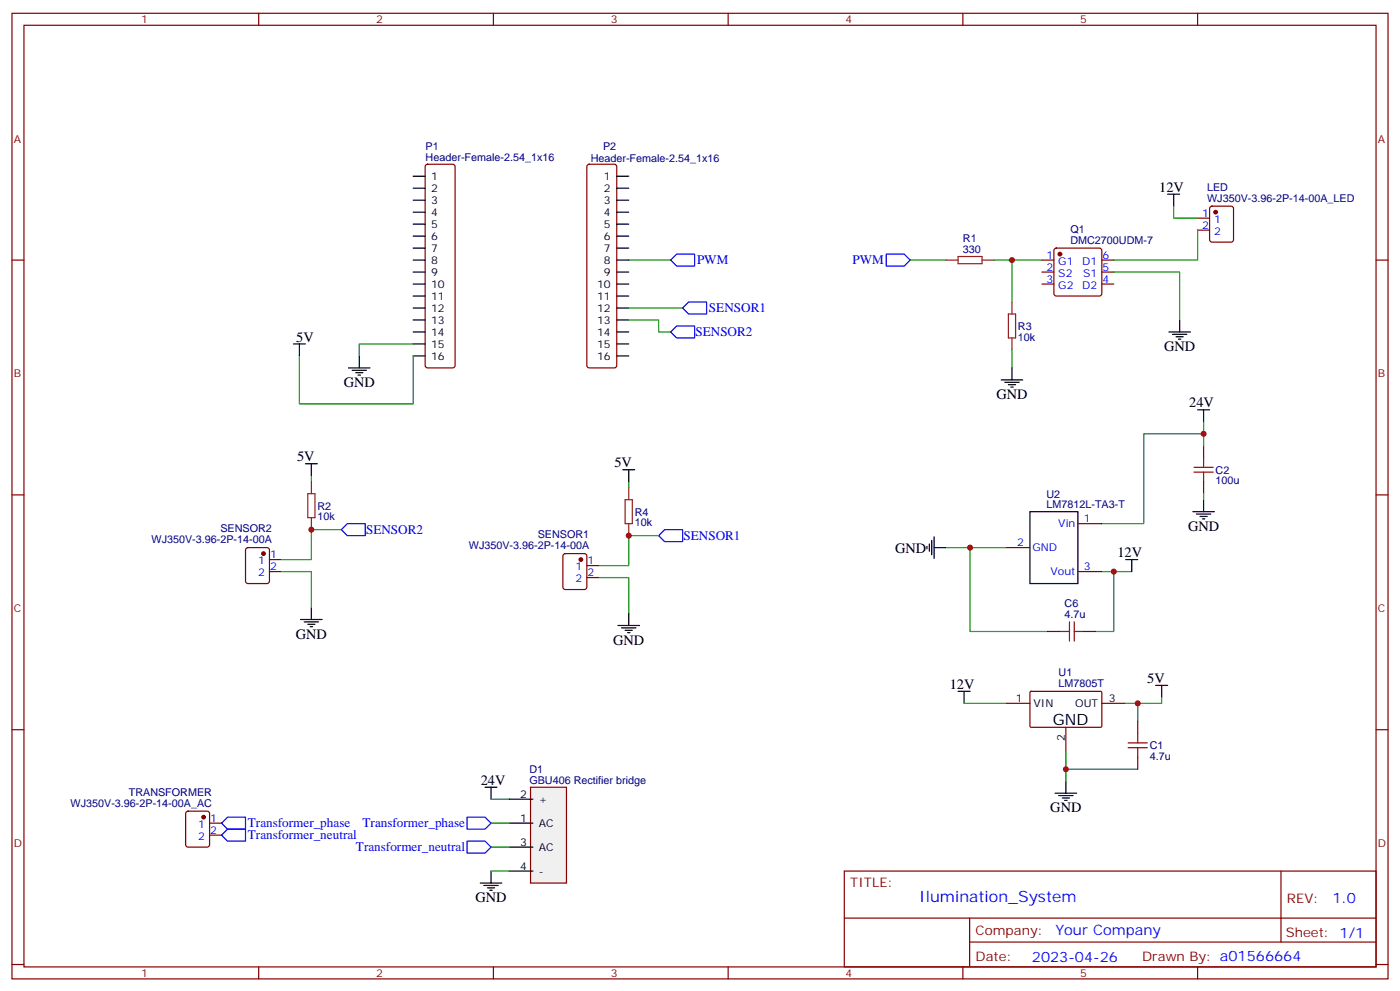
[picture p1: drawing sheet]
<svg xmlns="http://www.w3.org/2000/svg" width="412mm" height="292mm" viewBox="0 0 412 292" stroke-linecap="round" stroke-linejoin="round" font-family="sans-serif">
<g fill="none" stroke="#870000" stroke-width=".35">
<path d="M3.5 3.9h405.4v284.4h-405.4zM7.1 7.4h398.2v277.3h-398.2zM76.2 3.9v3.5M145.3 3.9v3.5M214.5 3.9v3.5M283.6 3.9v3.5M352.8 3.9v3.5M3.5 76.6h3.6M405.3 76.6h3.6M3.5 145.7h3.6M405.3 145.7h3.6M3.5 214.9h3.6"/>
<path d="M405.3 214.9h3.6M248.7 256.5h156.6v28.2h-156.6zM377.3 256.5v20.9M248.7 270.4h156.5M285.6 277.4h119.6M285.6 270.4v14.1M3.5 284h3.6M76.2 284.7v3.6M145.3 284.7v3.6M214.5 284.7v3.6M283.6 284.7v3.6M352.8 284.7v3.6"/>
<path d="M405.3 284h3.6"/>
</g>
<path d="M156.3 231.8h10.6v28.2h-10.6z" fill="#f0f0f0" stroke="#870000" stroke-width=".35"/>
<g fill="none" stroke="#000" stroke-width=".35">
<path d="M121.7 51.9h3.5M121.7 55.4h3.5M121.7 58.9h3.5M181.7 51.9h3.5M181.7 55.4h3.5M181.7 58.9h3.5M344 57.2h3.5M345.7 57.2v3.5M121.7 62.5h3.5M121.7 66h3.5M121.7 69.5h3.5M121.7 73.1h3.5"/>
<path d="M121.7 76.6h3.5M181.7 62.5h3.5M181.7 66h3.5M181.7 69.5h3.5M181.7 73.1h3.5M181.7 76.6h3.5M121.7 97.8h3.5M121.7 80.1h3.5M121.7 83.6h3.5M121.7 87.2h3.5M121.7 90.7h3.5M121.7 94.2h3.5"/>
<path d="M181.7 97.8h3.5M181.7 80.1h3.5M181.7 83.6h3.5M181.7 87.2h3.5M181.7 90.7h3.5M181.7 94.2h3.5M344.3 97.8h6.4M345.4 98.5h4.2M346.4 99.2h2.1M347.1 99.9h.7M347.5 94.2v3.6M86.4 101.3h3.6"/>
<path d="M88.2 101.3v3.5M102.7 108.3h6.3M103.7 109h4.2M104.8 109.7h2.1M105.5 110.5h.7M105.8 104.8v3.5M121.7 101.3h3.5M121.7 104.8h3.5M181.7 101.3h3.5M181.7 104.8h3.5M294.9 111.9h6.4M296 112.6h4.2"/>
<path d="M297 113.3h2.2M297.7 114h.7M298.1 108.3v3.6M90 136.6h3.5M91.7 136.6v3.5M183.4 138.3h3.6M185.2 138.3v3.6M352.8 120.7h3.5M354.5 120.7v3.5M274.5 159.1v4.3M275.2 158.1v6.3M303.4 150.7h14.1v21.1h-14.1z"/>
<path d="M351.4 150.7h6.3M352.4 151.4h4.3M353.5 152.1h2.1M354.2 152.8h.7M354.5 147.1v3.6M91.7 178.9v3.5M273 160.9v.7M273.8 160.2v2.1M275.2 161.3h3.5M331.6 164.8h3.5M333.4 164.8v3.5M88.5 182.4h6.4"/>
<path d="M89.6 183.1h4.2M90.7 183.8h2.1M91.4 184.5h.7M182 184.2h6.4M183.1 184.9h4.2M184.1 185.6h2.2M184.9 186.3h.7M185.2 180.7v3.5M282.2 203.6h3.6M284 203.6v3.5M340.4 201.8h3.6M342.2 201.8v3.6"/>
<path d="M142.9 231.8h3.5M144.6 231.8v3.5M149.9 235.3h7.1M310.8 233.6h6.3M311.9 234.3h4.2M312.9 235h2.1M313.6 235.7h.7M314 230v3.6M144.6 256.5v3.5M149.9 242.4h7.1M149.9 249.4h7.1M149.9 256.5h7.1"/>
<path d="M141.5 260h6.3M142.5 260.7h4.3M143.6 261.4h2.1M144.3 262.1h.7"/>
</g>
<g fill="none" stroke="#870000" stroke-width=".35">
<path d="M125.5 48.6l.4-.2h7.4l.5 .2 .3 .5v58.5l-.3 .5-.5 .2h-7.4l-.5-.2-.2-.5v-58.5zM173.1 48.6l.5-.2h7.4l.5 .2 .2 .5v58.5l-.3 .5-.4 .2h-7.4l-.5-.2-.2-.5v-58.5zM306.9 76.6h3.5M310.7 73.3l.4-.2h12.7l.5 .2 .3 .5v12.7l-.3 .5-.5 .2h-12.7l-.4-.3-.3-.4v-12.7zM324.6 76.6h3.5M352.8 67.8h3.5M352.8 64.2h3.5M356.5 60.9l.5-.2h5.7l.6 .4 .1 9.5-.5 .6-5.9 .1-.6-.5-.1-9.4zM306.9 80.1h3.5M306.9 83.6h3.5M324.6 80.1h3.5M324.6 83.6h3.5"/>
<path d="M354.5 131.3v3.5M317.5 154.2h7.1M354.5 141.9v3.5M72.6 161.5l.4-.2h5.7l.6 .4 .1 9.4-.5 .7h-5.9l-.6-.4-.1-9.4zM79.4 168.3h3.5M79.4 164.8h3.5M166 163.2l.5-.2h5.7l.6 .4 .1 9.5-.5 .6-5.9 .1-.6-.5-.1-9.4zM172.9 170.1h3.5M172.9 166.5h3.5M296.3 161.3h7.1M317.5 168.3h7.1M308.7 185.9h3.5"/>
<path d="M319.3 185.9h3.5M296.3 207.1h7.1M303.4 203.8l.3-.2h20.7l.2 .3-.1 10.1-.3 .2-20.6-.1-.2-.3zM314 214.2v7M324.6 207.1h7M335.1 212.4v3.5M54.9 239.1l.5-.2h5.6l.7 .4v9.4l-.4 .7h-5.9l-.7-.4v-9.4zM335.1 223v3.5M61.7 245.9h3.6M61.7 242.4h3.6"/>
</g>
<g fill="#870000" stroke="#870000" stroke-width=".35">
<circle cx="60" cy="240.6" r=".53"/>
<circle cx="358.1" cy="62.5" r=".53"/>
<circle cx="77.6" cy="163" r=".53"/>
<circle cx="171.1" cy="164.8" r=".53"/>
<circle cx="312.2" cy="74.8" r=".53"/>
</g>
<path d="M199.3 74.8h5.3v3.6h-5.3l-1.7-1.8zM261.1 74.8h5.2l1.8 1.8-1.8 1.8h-5.2zM199.3 96h5.3v3.5h-5.3l-1.7-1.7zM202.8 88.9h5.3v3.6h-5.3l-1.7-1.8zM102.3 154.2h5.3v3.5h-5.3l-1.8-1.7zM195.8 156h5.3v3.5h-5.3l-1.8-1.8zM67 240.6h5.3v3.6h-5.3l-1.7-1.8zM67 244.2h5.3v3.5h-5.3l-1.7-1.8zM137.6 240.6h5.3l1.7 1.8-1.7 1.8h-5.3zM137.6 247.7h5.3l1.7 1.7-1.7 1.8h-5.3z" fill="none" stroke="#00f" stroke-width=".35"/>
<g fill="none" stroke="#008700" stroke-width=".35">
<path d="M185.2 76.6h12.4M268.1 76.6h10.6M292.8 76.6h14.1M298.1 76.6v12.3M345.7 60.7v3.5h7.1M352.8 67.8v8.8h-24.7M185.2 94.2h8.8v3.6h3.6M185.2 90.7h15.9M328.1 80.1h19.4v14.1M88.2 104.8v14.1h33.5v-14.1M121.7 101.3h-15.9v3.5M298.1 103v5.3"/>
<path d="M354.5 127.7h-17.6v26.5h-12.3M354.5 124.2v7.1M91.7 140.1v1.8M100.5 156h-8.8v8.8h-8.8M185.2 141.9v1.7M194 157.7h-8.8v8.8h-8.8M354.5 145.4v1.7M82.9 168.3h8.8v10.6M176.4 170.1h8.8v10.6M278.7 161.3h17.6M285.8 161.3v24.6h22.9M324.6 168.3h8.8"/>
<path d="M328.1 168.3v17.6h-5.3M284 207.1h12.3M335.1 207.1v5.3M342.2 205.4v1.7h-10.6M144.6 235.3h5.3M314 221.2v8.8M314 226.5h21.1M144.6 242.4h5.3M144.6 249.4h5.3M144.6 256.5h5.3"/>
</g>
<path d="M278.7 76.6h3.5M282.2 75.5h7.1v2.1h-7.1zM289.3 76.6h3.5M297 92.5h2.2v7h-2.2zM298.1 88.9v3.6M298.1 99.5v3.5M90.7 145.4h2.1v7h-2.1zM91.7 141.9v3.5M91.7 152.4v3.6M184.1 147.1h2.2v7.1h-2.2zM185.2 143.6v3.5M185.2 154.2v3.5" fill="none" stroke="#8c2424" stroke-width=".35"/>
<path d="M351.7 137.6h5.7M351.7 139h5.7M354.5 134.8v2.8M354.5 139v2.9M312.2 185.9h2.8M315 183.1v5.7M316.4 185.9h2.9M316.4 183.1v5.7M332.3 218.8h5.7M335.1 215.9v2.9M332.3 220.2h5.7M335.1 220.2v2.8" fill="none" stroke="#a10000" stroke-width=".35"/>
<g fill="#c00">
<circle cx="328.1" cy="168.3" r=".88"/>
<circle cx="335.1" cy="207.1" r=".88"/>
<circle cx="314" cy="226.5" r=".88"/>
<circle cx="91.7" cy="156" r=".88"/>
<circle cx="185.2" cy="157.7" r=".88"/>
<circle cx="354.5" cy="127.7" r=".88"/>
<circle cx="298.1" cy="76.6" r=".88"/>
<circle cx="285.8" cy="161.3" r=".88"/>
</g>
<text font-size="4.6" x="310.1" y="213.5">GND</text>
<text font-size="4.6" fill="#00f" x="270.8" y="265.5">Ilumination_System</text>
<g font-size="4.2">
<text x="341.5" y="56.5">12V</text>
<text x="87.3" y="100.6">5V</text>
<text x="342.9" y="103.4">GND</text>
<text x="101.2" y="114">GND</text>
<text x="293.5" y="117.5">GND</text>
<text x="350.3" y="120">24V</text>
<text x="87.5" y="135.9">5V</text>
<text x="181" y="137.6">5V</text>
<text x="350" y="156.3">GND</text>
<text x="263.7" y="162.7">GND</text>
<text x="329.1" y="164.1">12V</text>
<text x="87.1" y="188.1">GND</text>
<text x="180.6" y="189.8">GND</text>
<text x="279.8" y="202.9">12V</text>
<text x="338" y="201.1">5V</text>
<text x="141.6" y="231.1">24V</text>
<text x="309.4" y="239.2">GND</text>
<text x="140.1" y="265.7">GND</text>
</g>
<g font-size="4.2" fill="#00f">
<text x="392.5" y="265.8">1.0</text>
<text x="310.9" y="275.3">Your Company</text>
<text x="304" y="283.1">2023-04-26</text>
</g>
<g font-size="3.9" fill="#00f">
<text x="205.3" y="77.8">PWM</text>
<text x="251.1" y="77.8">PWM</text>
<text x="208.8" y="92">SENSOR1</text>
<text x="204.9" y="99.1">SENSOR2</text>
<text x="107.8" y="157.3">SENSOR2</text>
<text x="201.3" y="159">SENSOR1</text>
<text x="73" y="243.6">Transformer_phase</text>
<text x="106.8" y="243.7">Transformer_phase</text>
<text x="73" y="247.1">Transformer_neutral</text>
<text x="104.9" y="250.6">Transformer_neutral</text>
</g>
<g font-size="3.9" fill="#800">
<text x="250.5" y="261.1">TITLE:</text>
<text x="379.1" y="265.8">REV:</text>
<text x="287.4" y="275.3">Company:</text>
<text x="378.7" y="275.9">Sheet: 1/1</text>
<text x="287.4" y="283">Date:</text>
<text x="336.4" y="283.1">Drawn By: a01566664</text>
</g>
<g font-size="3.2" fill="#800">
<text x="41.6" y="6.9">1</text>
<text x="110.8" y="6.9">2</text>
<text x="179.9" y="6.9">3</text>
<text x="249.1" y="6.9">4</text>
<text x="318.2" y="6.9">5</text>
<text x="4.1" y="42">A</text>
<text x="405.9" y="42">A</text>
<text x="4.1" y="111.2">B</text>
<text x="405.9" y="111.2">B</text>
<text x="4.1" y="180.3">C</text>
<text x="405.9" y="180.3">C</text>
<text x="4.1" y="249.4">D</text>
<text x="405.9" y="249.4">D</text>
<text x="41.6" y="287.7">1</text>
<text x="110.8" y="287.7">2</text>
<text x="179.9" y="287.7">3</text>
<text x="249.1" y="287.7">4</text>
<text x="318.2" y="287.7">5</text>
</g>
<g font-size="3.2" fill="#000080">
<text x="125.4" y="47.3">Header-Female-2.54_1x16</text>
<text x="125.4" y="44.3">P1</text>
<text x="174" y="47.8">Header-Female-2.54_1x16</text>
<text x="177.6" y="44.3">P2</text>
<text x="355.6" y="59.4">WJ350V-3.96-2P-14-00A_LED</text>
<text x="355.6" y="56.2">LED</text>
<text x="283.6" y="71.3">R1</text>
<text x="315.3" y="71.9">DMC2700UDM-7</text>
<text x="315.3" y="68.8">Q1</text>
<text x="283.6" y="74.5">330</text>
<text x="299.9" y="100.3">10k</text>
<text x="299.9" y="97.1">R3</text>
<text x="358.1" y="142.6">100u</text>
<text x="358.1" y="139.6">C2</text>
<text x="308.3" y="149.6">LM7812L-TA3-T</text>
<text x="308.3" y="146.6">U2</text>
<text x="93.5" y="153.2">10k</text>
<text x="93.5" y="150.1">R2</text>
<text x="187" y="155">10k</text>
<text x="187" y="151.9">R4</text>
<text x="44.6" y="160">WJ350V-3.96-2P-14-00A</text>
<text x="64.9" y="156.8">SENSOR2</text>
<text x="138.1" y="161.7">WJ350V-3.96-2P-14-00A</text>
<text x="158.4" y="158.5">SENSOR1</text>
<text x="313.6" y="178.8">C6</text>
<text x="313.6" y="182.1">4.7u</text>
<text x="311.8" y="202.3">LM7805T</text>
<text x="311.8" y="199.1">U1</text>
<text x="338.7" y="220.6">C1</text>
<text x="155.9" y="227.5">D1</text>
<text x="338.7" y="223.8">4.7u</text>
<text x="155.9" y="230.8">GBU406 Rectifier bridge</text>
<text x="20.8" y="237.6">WJ350V-3.96-2P-14-00A_AC</text>
<text x="37.9" y="234.4">TRANSFORMER</text>
</g>
<g font-size="3.2">
<text x="127" y="53">1</text>
<text x="177.9" y="53">1</text>
<text x="127" y="56.5">2</text>
<text x="177.9" y="56.5">2</text>
<text x="127" y="60">3</text>
<text x="127" y="63.5">4</text>
<text x="177.9" y="60">3</text>
<text x="177.9" y="63.5">4</text>
<text x="127" y="67.1">5</text>
<text x="127" y="70.6">6</text>
<text x="177.9" y="67.1">5</text>
<text x="177.9" y="70.6">6</text>
<text x="127" y="74.1">7</text>
<text x="127" y="77.6">8</text>
<text x="177.9" y="74.1">7</text>
<text x="177.9" y="77.6">8</text>
<text x="127" y="81.2">9</text>
<text x="177.9" y="81.2">9</text>
<text x="127" y="84.7">10</text>
<text x="127" y="88.2">11</text>
<text x="175.9" y="84.7">10</text>
<text x="175.9" y="88.2">11</text>
<text x="127" y="91.8">12</text>
<text x="127" y="95.3">13</text>
<text x="175.9" y="91.8">12</text>
<text x="175.9" y="95.3">13</text>
<text x="127" y="98.8">14</text>
<text x="175.9" y="98.8">14</text>
<text x="127" y="102.3">15</text>
<text x="127" y="105.9">16</text>
<text x="175.9" y="102.3">15</text>
<text x="175.9" y="105.9">16</text>
<text x="299.3" y="206.8">1</text>
<text x="304.4" y="208.2">VIN</text>
<text x="316.7" y="208.2">OUT</text>
<text x="326.7" y="206.8">3</text>
<text x="313.6" y="218.3" transform="rotate(-90 313.6 218.3)">2</text>
<text x="153.2" y="235">2</text>
<text x="158.7" y="236.4">+</text>
<text x="153.2" y="242">1</text>
<text x="158.7" y="243.5">AC</text>
<text x="153.2" y="249.1">3</text>
<text x="158.7" y="250.5">AC</text>
<text x="153.2" y="256.2">4</text>
<text x="158.7" y="257.6">-</text>
</g>
<g font-size="3.2" fill="#00f">
<text x="354.1" y="63.9">1</text>
<text x="357.6" y="65.7">1</text>
<text x="354.1" y="67.4">2</text>
<text x="357.6" y="69.2">2</text>
<text x="308.3" y="76.2">1</text>
<text x="311.7" y="78">G1</text>
<text x="318.8" y="78">D1</text>
<text x="324.7" y="76.2">6</text>
<text x="308.3" y="79.8">2</text>
<text x="308.3" y="83.3">3</text>
<text x="311.7" y="81.5">S2</text>
<text x="319.1" y="81.5">S1</text>
<text x="324.7" y="83.3">4</text>
<text x="324.7" y="79.8">5</text>
<text x="311.7" y="85.1">G2</text>
<text x="318.8" y="85.1">D2</text>
<text x="311.7" y="155.3">Vin</text>
<text x="319.3" y="153.8">1</text>
<text x="299.6" y="160.9">2</text>
<text x="76.1" y="166.2">1</text>
<text x="79.6" y="168">2</text>
<text x="79.6" y="164.4">1</text>
<text x="169.5" y="168">1</text>
<text x="173" y="166.2">1</text>
<text x="304.1" y="162.3">GND</text>
<text x="319.3" y="168">3</text>
<text x="76.1" y="169.7">2</text>
<text x="169.5" y="171.5">2</text>
<text x="173" y="169.7">2</text>
<text x="309.4" y="169.4">Vout</text>
<text x="58.4" y="243.8">1</text>
<text x="61.9" y="245.6">2</text>
<text x="61.9" y="242">1</text>
<text x="58.4" y="247.3">2</text>
</g>
</svg>
